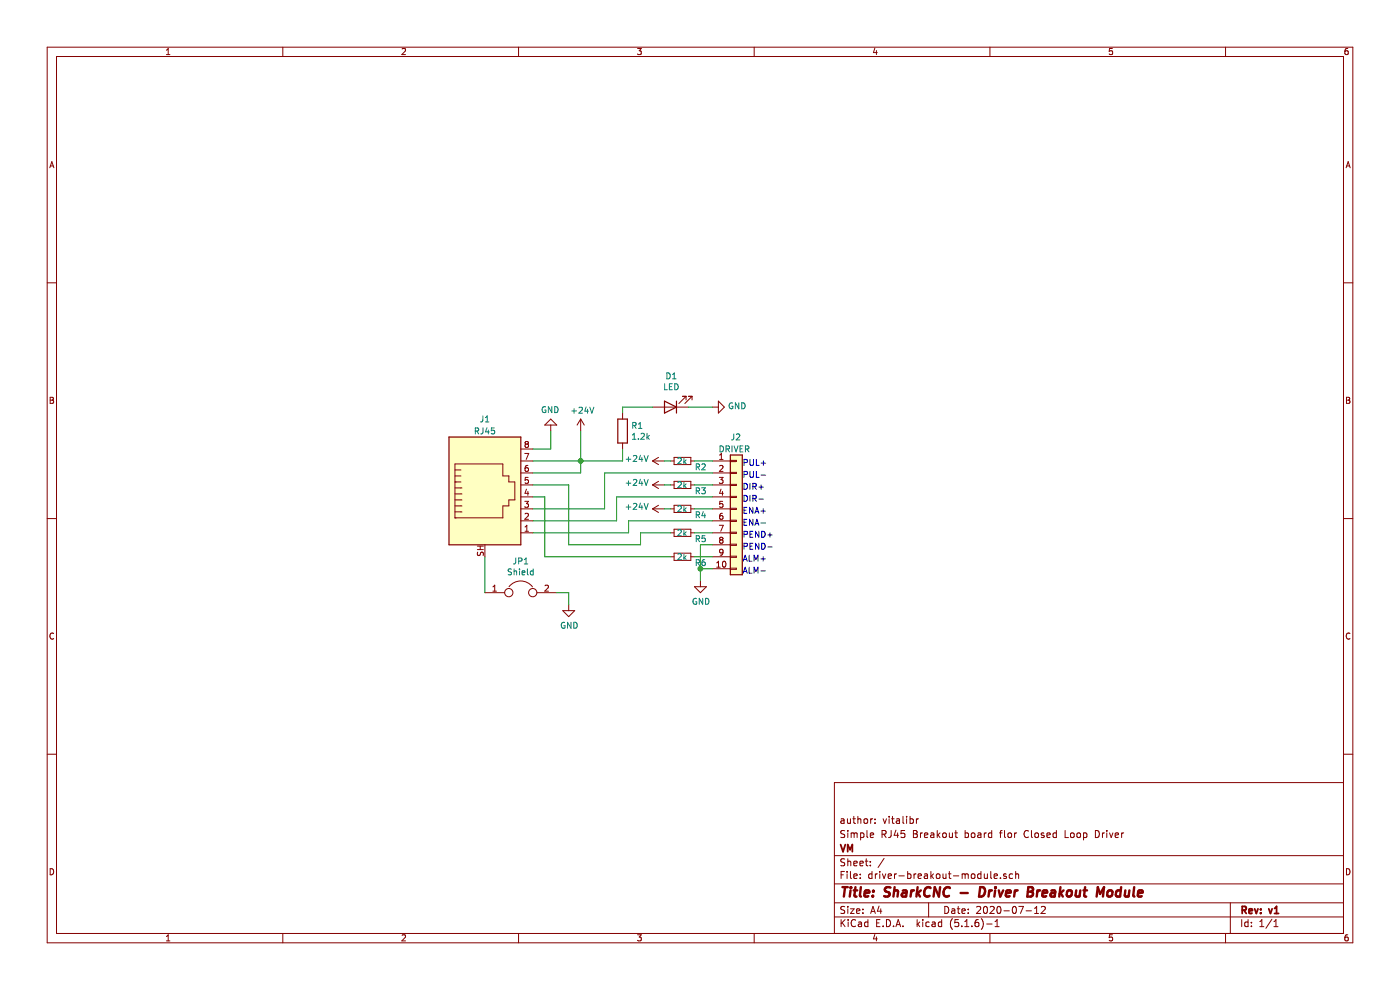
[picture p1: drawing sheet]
EESchema Schematic File Version 4
EELAYER 30 0
EELAYER END
$Descr A4 11693 8268
encoding utf-8
Sheet 1 1
Title "SharkCNC - Driver Breakout Module"
Date "2020-07-12"
Rev "v1"
Comp "VM"
Comment1 "Simple RJ45 Breakout board flor Closed Loop Driver"
Comment2 "author: vitalibr"
Comment3 ""
Comment4 ""
$EndDescr
$Comp
L Connector:8P8C_Shielded J1
U 1 1
P 4050 4150
F 0 "J1" H 4050 4800 50  0000 C CNN
F 1 "RJ45" H 4050 4700 50  0000 C CNN
F 2 "Connector_RJ:RJ45_Ninigi_GE" V 4050 4175 50  0001 C CNN
F 3 "~" V 4050 4175 50  0001 C CNN
	1    4050 4150
	1    0    0    -1  
$EndComp
$Comp
L Device:LED D1
U 1 1
P 5600 3400
F 0 "D1" H 5593 3145 50  0000 C CNN
F 1 "LED" H 5593 3236 50  0000 C CNN
F 2 "LED_SMD:LED_0805_2012Metric" H 5600 3400 50  0001 C CNN
F 3 "~" H 5600 3400 50  0001 C CNN
	1    5600 3400
	-1   0    0    1   
$EndComp
Text Notes 6200 3900 0    50   ~ 0
PUL+
Text Notes 6200 4000 0    50   ~ 0
PUL-
Text Notes 6200 4100 0    50   ~ 0
DIR+
Text Notes 6200 4200 0    50   ~ 0
DIR-
Text Notes 6200 4300 0    50   ~ 0
ENA+
Text Notes 6200 4400 0    50   ~ 0
ENA-
$Comp
L power:GND #PWR01
U 1 1
P 4600 3600
F 0 "#PWR01" H 4600 3350 50  0001 C CNN
F 1 "GND" H 4605 3427 50  0000 C CNN
F 2 "" H 4600 3600 50  0001 C CNN
F 3 "" H 4600 3600 50  0001 C CNN
	1    4600 3600
	-1   0    0    1   
$EndComp
Wire Wire Line
	4450 3750 4600 3750
Wire Wire Line
	4600 3750 4600 3600
Wire Wire Line
	4050 4650 4050 4950
$Comp
L power:GND #PWR02
U 1 1
P 4750 5050
F 0 "#PWR02" H 4750 4800 50  0001 C CNN
F 1 "GND" H 4755 4877 50  0000 C CNN
F 2 "" H 4750 5050 50  0001 C CNN
F 3 "" H 4750 5050 50  0001 C CNN
	1    4750 5050
	1    0    0    -1  
$EndComp
Wire Wire Line
	4650 4950 4750 4950
Wire Wire Line
	4750 4950 4750 5050
$Comp
L power:+24V #PWR03
U 1 1
P 4850 3600
F 0 "#PWR03" H 4850 3450 50  0001 C CNN
F 1 "+24V" H 4865 3773 50  0000 C CNN
F 2 "" H 4850 3600 50  0001 C CNN
F 3 "" H 4850 3600 50  0001 C CNN
	1    4850 3600
	1    0    0    -1  
$EndComp
$Comp
L Device:R R1
U 1 1
P 5200 3600
F 0 "R1" H 5270 3646 50  0000 L CNN
F 1 "1.2k" H 5270 3555 50  0000 L CNN
F 2 "Resistor_SMD:R_0805_2012Metric" V 5130 3600 50  0001 C CNN
F 3 "~" H 5200 3600 50  0001 C CNN
	1    5200 3600
	1    0    0    -1  
$EndComp
Wire Wire Line
	5450 3400 5200 3400
Wire Wire Line
	5200 3400 5200 3450
$Comp
L power:GND #PWR07
U 1 1
P 5950 3400
F 0 "#PWR07" H 5950 3150 50  0001 C CNN
F 1 "GND" V 5955 3272 50  0000 R CNN
F 2 "" H 5950 3400 50  0001 C CNN
F 3 "" H 5950 3400 50  0001 C CNN
	1    5950 3400
	0    -1   -1   0   
$EndComp
Wire Wire Line
	5950 3400 5750 3400
$Comp
L power:+24V #PWR04
U 1 1
P 5550 3850
F 0 "#PWR04" H 5550 3700 50  0001 C CNN
F 1 "+24V" V 5565 3978 50  0000 L CNN
F 2 "" H 5550 3850 50  0001 C CNN
F 3 "" H 5550 3850 50  0001 C CNN
	1    5550 3850
	0    -1   -1   0   
$EndComp
$Comp
L power:+24V #PWR05
U 1 1
P 5550 4050
F 0 "#PWR05" H 5550 3900 50  0001 C CNN
F 1 "+24V" V 5565 4178 50  0000 L CNN
F 2 "" H 5550 4050 50  0001 C CNN
F 3 "" H 5550 4050 50  0001 C CNN
	1    5550 4050
	0    -1   -1   0   
$EndComp
$Comp
L power:+24V #PWR06
U 1 1
P 5550 4250
F 0 "#PWR06" H 5550 4100 50  0001 C CNN
F 1 "+24V" V 5565 4378 50  0000 L CNN
F 2 "" H 5550 4250 50  0001 C CNN
F 3 "" H 5550 4250 50  0001 C CNN
	1    5550 4250
	0    -1   -1   0   
$EndComp
Wire Wire Line
	5800 4050 5950 4050
Wire Wire Line
	5950 3850 5800 3850
Wire Wire Line
	5800 4250 5950 4250
$Comp
L Device:Jumper JP1
U 1 1
P 4350 4950
F 0 "JP1" H 4350 5214 50  0000 C CNN
F 1 "Shield" H 4350 5123 50  0000 C CNN
F 2 "Connector_PinHeader_2.54mm:PinHeader_1x02_P2.54mm_Vertical" H 4350 4950 50  0001 C CNN
F 3 "~" H 4350 4950 50  0001 C CNN
	1    4350 4950
	1    0    0    -1  
$EndComp
$Comp
L Connector_Generic:Conn_01x10 J2
U 1 1
P 6150 4250
F 0 "J2" H 6100 4850 50  0000 L CNN
F 1 "DRIVER" H 6000 4750 50  0000 L CNN
F 2 "driver-breakout-module:PinHeader_1x10_P5.08mm_Vertical" H 6150 4250 50  0001 C CNN
F 3 "~" H 6150 4250 50  0001 C CNN
	1    6150 4250
	1    0    0    -1  
$EndComp
Text Notes 6200 4500 0    50   ~ 0
PEND+
Text Notes 6200 4600 0    50   ~ 0
PEND-
Text Notes 6200 4700 0    50   ~ 0
ALM+
Text Notes 6200 4800 0    50   ~ 0
ALM-
$Comp
L power:GND #PWR08
U 1 1
P 5850 4850
F 0 "#PWR08" H 5850 4600 50  0001 C CNN
F 1 "GND" H 5855 4677 50  0000 C CNN
F 2 "" H 5850 4850 50  0001 C CNN
F 3 "" H 5850 4850 50  0001 C CNN
	1    5850 4850
	1    0    0    -1  
$EndComp
Wire Wire Line
	5950 4750 5850 4750
Wire Wire Line
	5850 4750 5850 4850
Wire Wire Line
	5950 4550 5850 4550
Wire Wire Line
	5850 4550 5850 4750
Connection ~ 5850 4750
Wire Wire Line
	4450 3850 4850 3850
Wire Wire Line
	4850 3600 4850 3850
Wire Wire Line
	4450 3950 4850 3950
Wire Wire Line
	4850 3950 4850 3850
Connection ~ 4850 3850
Wire Wire Line
	5200 3850 4850 3850
Wire Wire Line
	5200 3750 5200 3850
$Comp
L Device:R_Small R2
U 1 1
P 5700 3850
F 0 "R2" V 5750 3950 50  0000 L CNN
F 1 "2k" V 5700 3800 50  0000 L CNN
F 2 "Resistor_SMD:R_0805_2012Metric" H 5700 3850 50  0001 C CNN
F 3 "~" H 5700 3850 50  0001 C CNN
	1    5700 3850
	0    1    1    0   
$EndComp
Wire Wire Line
	5150 4150 5150 4350
Wire Wire Line
	5150 4350 4450 4350
Wire Wire Line
	5150 4150 5950 4150
Wire Wire Line
	4450 4250 5050 4250
Wire Wire Line
	5050 4250 5050 3950
Wire Wire Line
	5050 3950 5950 3950
Wire Wire Line
	5550 3850 5600 3850
$Comp
L Device:R_Small R3
U 1 1
P 5700 4050
F 0 "R3" V 5750 4150 50  0000 L CNN
F 1 "2k" V 5700 4000 50  0000 L CNN
F 2 "Resistor_SMD:R_0805_2012Metric" H 5700 4050 50  0001 C CNN
F 3 "~" H 5700 4050 50  0001 C CNN
	1    5700 4050
	0    1    1    0   
$EndComp
$Comp
L Device:R_Small R4
U 1 1
P 5700 4250
F 0 "R4" V 5750 4350 50  0000 L CNN
F 1 "2k" V 5700 4200 50  0000 L CNN
F 2 "Resistor_SMD:R_0805_2012Metric" H 5700 4250 50  0001 C CNN
F 3 "~" H 5700 4250 50  0001 C CNN
	1    5700 4250
	0    1    1    0   
$EndComp
$Comp
L Device:R_Small R5
U 1 1
P 5700 4450
F 0 "R5" V 5750 4550 50  0000 L CNN
F 1 "2k" V 5700 4400 50  0000 L CNN
F 2 "Resistor_SMD:R_0805_2012Metric" H 5700 4450 50  0001 C CNN
F 3 "~" H 5700 4450 50  0001 C CNN
	1    5700 4450
	0    1    1    0   
$EndComp
$Comp
L Device:R_Small R6
U 1 1
P 5700 4650
F 0 "R6" V 5750 4750 50  0000 L CNN
F 1 "2k" V 5700 4600 50  0000 L CNN
F 2 "Resistor_SMD:R_0805_2012Metric" H 5700 4650 50  0001 C CNN
F 3 "~" H 5700 4650 50  0001 C CNN
	1    5700 4650
	0    1    1    0   
$EndComp
Wire Wire Line
	5800 4450 5950 4450
Wire Wire Line
	5950 4650 5800 4650
Wire Wire Line
	5550 4250 5600 4250
Wire Wire Line
	5550 4050 5600 4050
Wire Wire Line
	5250 4350 5250 4450
Wire Wire Line
	5250 4450 4450 4450
Wire Wire Line
	5250 4350 5950 4350
Wire Wire Line
	5600 4450 5350 4450
Wire Wire Line
	5350 4450 5350 4550
Wire Wire Line
	5350 4550 4750 4550
Wire Wire Line
	4750 4550 4750 4050
Wire Wire Line
	4750 4050 4450 4050
Wire Wire Line
	5600 4650 4550 4650
Wire Wire Line
	4550 4650 4550 4150
Wire Wire Line
	4550 4150 4450 4150
$EndSCHEMATC
